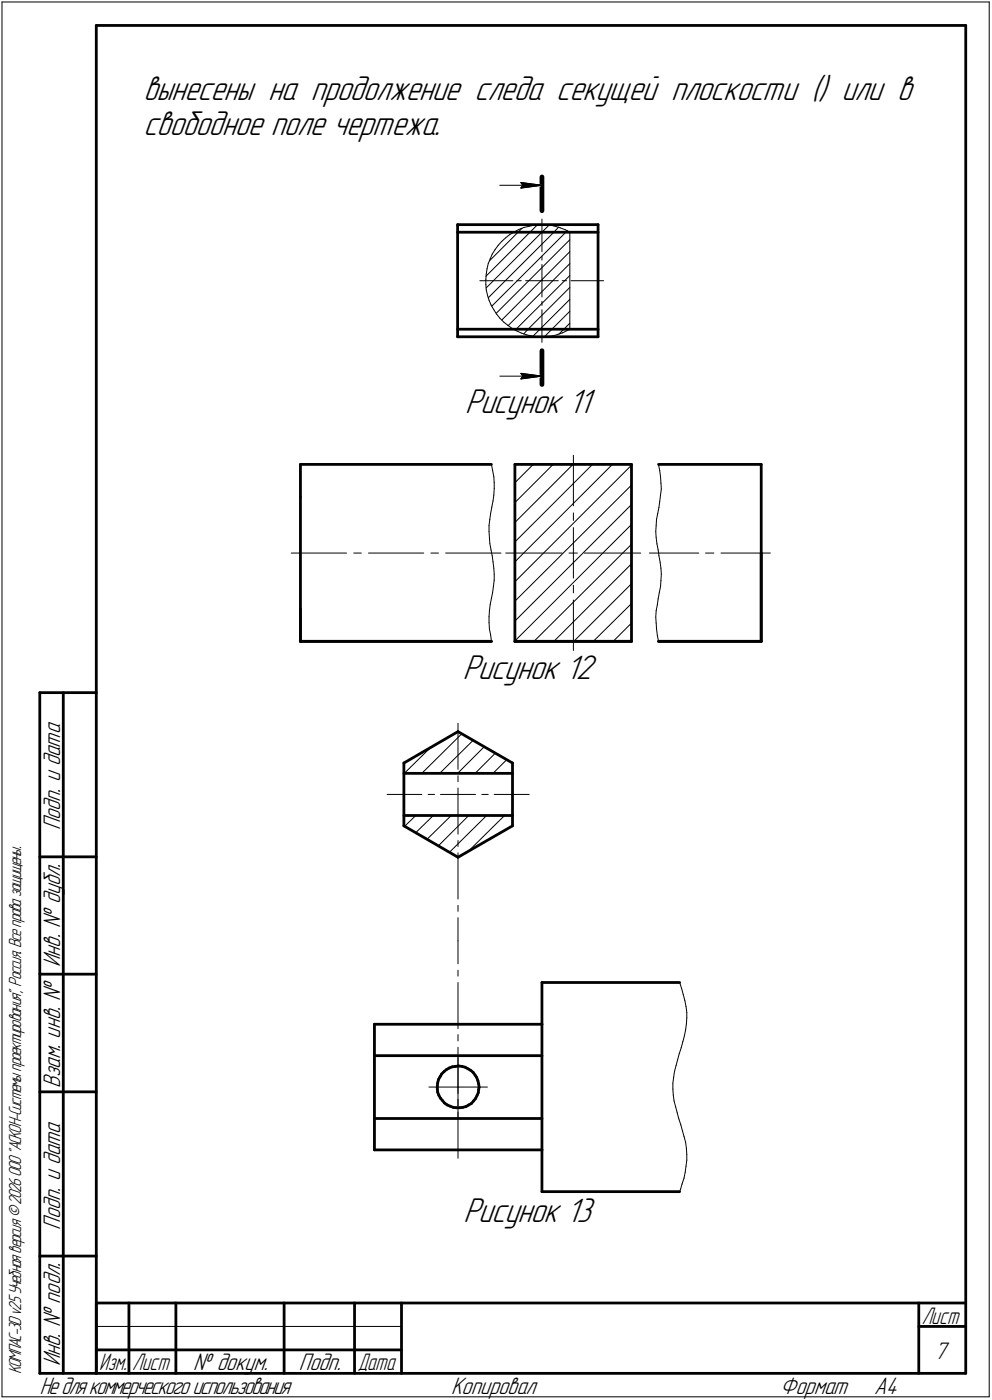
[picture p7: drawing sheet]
<svg xmlns="http://www.w3.org/2000/svg" width="211mm" height="298mm" viewBox="0 0 211 298" stroke-linecap="round" stroke-linejoin="round" font-family="sans-serif">
<g fill="#fff" stroke="#fff" stroke-width=".21">
<path d="M0 0h211.1v298.1h-211.1z"/>
<path d="M110.5 38.5l3.7 .5 1.1 .5-1.1 .4-3.7 .5z"/>
<path d="M110.5 79.2l3.7 .5 1.1 .4-1.1 .4-3.7 .5z"/>
</g>
<g fill="none" stroke="#000" stroke-width=".21">
<path d="M.4 .4h210.1zM.4 .4v297zM210.5 .4v297zM106.3 39.5h9zM110.8 38.9l.5 .6zM110.8 38.9l4.5 .6zM111.3 39.5l-.5 .5zM102.1 59.8h7zM103.4 59.5v1.1zM103.4 58.8l9.4-9.4zM103.5 58.3l-.1 1.2zM103.6 57.2l-.1 1.1z"/>
<path d="M103.9 56.1l-.3 1.1zM104.1 55.5l6.1-6.1zM104.3 55.1l-.4 1zM104.7 54.1l-.4 1zM105.3 53.2l-.6 .9zM106 52.2l-.7 1zM106.8 51.4l.8-.8zM106.8 51.4l-.8 .8zM107.6 50.6l.9-.6zM108.5 50l1-.6zM109.5 49.4l.9-.5zM110 59.8h.9z"/>
<path d="M110.2 49.4l.9-.8zM110.4 48.9l1.1-.5zM110.8 40l4.5-.5zM111.5 48.4l1.1-.2zM111.8 59.8h3.5zM112.6 48.2l1.1-.3zM112.8 49.4l1.6-1.6zM113.7 47.9l1.1-.1zM114.8 47.8h1.1zM115.3 59.8v3.4zM115.3 46.7v6.9zM115.3 54.5v.9z"/>
<path d="M115.3 56.3v3.5zM115.3 59.8h3.5zM115.3 49.4l1.5-1.5zM115.9 47.8l1.1 .1zM117 47.9l1.1 .3zM118.1 48.2l1.1 .3zM118.9 48.3l-1 1.1zM119.2 48.5l1.1 .4zM119.6 59.8h1zM120.3 48.9l.9 .5zM120.4 49.4l.3-.3zM121.2 49.4v20.7z"/>
<path d="M121.2 56.1l-13.1 13.2zM121.2 53.6l-14.4 14.6zM121.5 59.8h6.9zM103.4 60.6l.1 1.1zM103.5 61.7l.2 1.1zM103.5 61.3l11.8-11.9zM103.7 62.8l.4 1.1zM103.9 63.4l14-14zM104.1 63.9l.4 1zM104.5 64.9l.6 1.1zM104.6 65.2l15.8-15.8zM105.1 66l.6 .9z"/>
<path d="M105.6 66.7l15.6-15.6zM105.7 66.9l.6 .8zM106.3 67.7l.9 .9zM107.2 68.6l.8 .7zM108 69.3l1 .6zM109 69.9l.9 .5zM109.6 70.3l.2-.2zM109.8 70.1l11.4-11.4zM109.9 70.4l1.1 .6zM110.8 79.5l.5 .6zM110.8 79.5l4.5 .6zM111 71l1 .3z"/>
<path d="M112 71.3l1.1 .2zM112.4 70.1l8.8-8.9zM112.4 70.1l-1 1zM113.1 71.5l1.1 .2zM113.5 71.5l1.4-1.4zM114.2 71.7h1.1zM114.9 70.1l6.3-6.3zM115.3 71.7l1.2-.1zM115.3 66v6.9zM115.3 64.2v.8zM115.8 71.7l1.6-1.6zM116.5 71.6l1.1-.1z"/>
<path d="M117.4 70.1l3.8-3.8zM117.6 71.5l1.1-.3zM118.7 71.2l1-.3zM119 71.1l1-1zM119.7 70.9l1-.5zM120 70.1l1.2-1.3zM120.7 70.4l.5-.3zM104.6 98.9l.2 1.3zM106.3 80.1h9zM110.8 80.7l4.5-.6zM111.3 80.1l-.5 .6zM122 96.9v10.8z"/>
<path d="M140.1 99l.3 1.2zM140.1 99h.1M62 117.8h11.7zM75.3 117.8h1.6zM78.4 117.8h11.8zM91.7 117.8h1.6zM94.8 117.8h11.8zM104.1 111.8v1.4zM104.1 113.2v1.3zM104.1 114.5l.1 1.2zM104.2 110.6l-.1 1.2zM104.2 115.7l.3 1.4z"/>
<path d="M104.4 109.3l-.2 1.3zM104.5 117.1l.2 1.3zM104.6 107.9l-.2 1.4zM104.7 118.4l.2 1.2zM104.8 100.2l.3 1.3zM104.9 106.7l-.3 1.2zM104.9 119.6l.2 1.4zM105.1 101.5l.1 1.3zM105.1 105.4l-.2 1.3zM105.2 102.8v1.3zM105.2 104.1l-.1 1.3zM107.6 117.8h12z"/>
<path d="M109.6 119.6l20.7-20.7zM109.6 115.4l16.5-16.5zM109.6 111.3l12.3-12.4zM109.6 107l8.1-8.1zM109.6 102.8l3.9-3.9zM121.1 117.8h1.8zM122 112.4v10.7zM122 109.2v1.6zM124.3 117.8h12zM134.4 107.4l-24.8 24.8zM138.2 117.8h10.5zM139.5 113.2l.1 1.3z"/>
<path d="M139.6 114.5l.2 1.3zM139.6 111.9l-.1 1.3zM139.7 110.6l-.1 1.3zM139.8 115.8l.2 1.3zM140 109.3l-.3 1.3zM140 117.1l.2 1.3zM140.2 118.4l.3 1.3zM140.2 108l-.2 1.3zM140.4 106.8l-.2 1.2zM140.4 100.2l.1 1.3zM140.5 119.7l.1 1.3zM140.5 105.4l-.1 1.4z"/>
<path d="M140.5 101.5l.1 1.4zM140.6 102.9l.1 1.2zM140.7 104.1l-.2 1.3zM150.1 117.8h1.8zM153.4 117.8h10.5zM104.1 131.3v1.3zM104.1 132.6v1.3zM104.1 130v1.3zM104.1 133.9l.3 1.3zM104.3 128.7l-.2 1.3zM104.4 135.2l.2 1.3zM104.6 127.4l-.3 1.3z"/>
<path d="M104.6 136.5h.1M104.8 126.2l-.2 1.2zM105 124.9l-.2 1.3zM105.1 121l.1 1.3zM105.2 122.3v1.2zM105.2 123.5l-.2 1.4zM109.6 136.5l24.8-24.8zM109.6 128l24.8-24.7zM109.6 123.9l24.8-24.8zM113.6 136.6l20.8-20.7zM117.9 136.6l16.5-16.5zM122 127.8v10.7z"/>
<path d="M122 124.6v1.6zM122.1 136.6l12.3-12.3zM126.2 136.6l8.2-8.1zM130.5 136.6l3.9-3.9zM139.5 131.4l.1 1.3zM139.6 132.7l.1 1.2zM139.6 130l-.1 1.4zM139.7 133.9l.2 1.4zM139.9 135.3l.2 1.3zM139.9 128.8l-.3 1.2zM140 127.5l-.1 1.3zM140.3 126.2l-.3 1.3z"/>
<path d="M140.5 124.9l-.2 1.3zM140.6 123.6l-.1 1.3zM140.6 121l.1 1.3zM140.7 122.3l-.1 1.3zM97.5 154v9.8zM82.4 169.2h7.3zM86 164.7l5.4-5.4zM86.1 175.9l2.4-2.2zM88.5 177.3l3.7-3.6zM89.7 164.7l8.5-8.4zM90.8 178.7l5.2-5zM91.1 169.2h1.4z"/>
<path d="M93.6 164.7l7.1-7.1zM93.7 169.2h3.8zM97.4 164.7l5.6-5.7zM97.5 165.2v1.3zM97.5 167.8v9.8zM97.5 179v1.3zM97.5 169.2h3.7zM101.1 164.7l4.3-4.3zM102.5 169.2h1.4zM104.9 164.7l2.9-2.9zM105.2 169.2h7.4zM108.6 176.1l.5-.4z"/>
<path d="M108.6 164.7l.5-.4zM93.3 180.1l6.4-6.4zM95.7 181.4l7.8-7.7zM97.5 181.6v9.8zM97.5 192.8v1.3zM97.5 195.4v4.9zM99.7 181.2l7.7-7.5zM97.5 209.2v9.8zM97.5 206.6v1.3zM97.5 200.3v4.9zM144.6 209.2l.4 1.3zM145 210.5l.4 1.3z"/>
<path d="M145.4 211.8l.3 1.2zM145.7 213l.3 1.3zM145.9 219.3l-.3 1.3zM146 214.3l.1 1.3zM146 218l-.1 1.3zM146.1 215.6v1.1zM146.1 216.7l-.1 1.3zM91.3 231.5h6.2zM97.5 231.5v6.2zM97.5 225.2v6.3zM97.5 231.5h6.2zM97.5 236.8v9.8z"/>
<path d="M97.5 234.1v1.4zM97.5 223v9.8zM97.5 220.3v1.4zM143.2 230.6v1.3zM143.2 231.9l.1 1.3zM143.3 233.2l.1 1.2zM143.3 229.4l-.1 1.2zM143.4 234.4l.4 1.3zM143.5 228.2l-.2 1.2zM143.8 235.7l.3 1.3zM143.8 226.9l-.3 1.3zM144.1 237l.3 1.3z"/>
<path d="M144.2 225.6l-.4 1.3zM144.4 238.3l.5 1.2zM144.5 224.4l-.3 1.2zM144.9 239.5l.3 1.3zM144.9 223.1l-.4 1.3zM145.3 221.8l-.4 1.3zM145.6 220.6l-.3 1.2zM144.8 253.3l-.2 .4zM145.1 252.1l-.3 1.2zM145.2 240.8l.3 1.2zM145.5 242l.4 1.2zM145.5 250.9l-.4 1.2z"/>
<path d="M145.8 249.6l-.3 1.3zM145.9 243.2l.1 1.3zM146 248.3l-.2 1.3zM146 244.5l.1 1.3zM146.1 245.8v1.3zM146.1 247.1l-.1 1.2zM.4 297.4h210.1zM20.5 282.4h64.9z"/>
</g>
<g fill="none" stroke="#000" stroke-width=".59">
<path d="M20.5 5.4h185zM20.5 5.4v287zM205.5 5.4v287zM97.4 47.8v23.9zM97.4 47.8h29.9zM97.4 49.4h29.9zM127.3 47.8v23.9zM97.4 71.7h29.9zM97.4 70.1h29.9zM63.9 98.9v6.9zM63.9 98.9h40.7zM109.6 98.9h24.8z"/>
<path d="M109.6 98.9v37.7zM134.4 98.9v37.7zM140.1 98.9h21.9zM162 98.9v18.9zM63.9 105.8v30.8zM162 117.8v18.8zM63.9 129.6v7zM63.9 136.6h40.7zM109.6 136.6h24.8zM140.1 136.6h21.9zM8.5 147.5v144.9zM8.5 147.5h12z"/>
<path d="M13.5 147.5v144.9zM97.5 155.8l11.6 6.7zM85.9 162.5l11.6-6.7zM85.9 162.5v13.4zM85.9 175.9l11.6 6.6zM85.9 164.7h23.2zM85.9 173.7h23.2zM109.1 162.5v13.4zM8.5 182.5h12zM97.5 182.5l11.6-6.6zM8.5 207.4h12zM79.7 218.1v26.8z"/>
<path d="M79.7 218.1h35.6zM115.3 218.1v26.8zM115.3 209.2v8.9zM115.3 209.2h29.3zM8.5 232.5h12zM79.7 224.8h35.6zM79.7 238.2h35.6zM93 231.2v.7zM93 231.9l.1 .7zM93.1 230.5l-.1 .7zM93.1 232.6l.3 .7zM93.3 229.9l-.2 .6z"/>
<path d="M93.4 233.3l.3 .5zM93.6 229.3l-.3 .6zM93.7 233.8l.4 .6zM94 228.7l-.4 .6zM94.1 234.4l.5 .5zM94.5 228.2l.5-.4zM94.5 228.2l-.5 .5zM94.6 234.9l.6 .4zM95 227.8l.6-.4zM95.2 235.3l.6 .2zM95.6 227.4l.7-.2zM95.8 235.5l.6 .3z"/>
<path d="M96.3 227.2l.6-.1zM96.4 235.8l.7 .1zM96.9 227.1l.7-.1zM97.1 235.9h.7zM97.6 227l.7 .1zM97.8 235.9l.7-.1zM98.3 227.1l.7 .1zM98.5 235.8l.6-.2zM99 227.2l.6 .4zM99.1 235.6l.6-.3zM99.6 227.6l.6 .3zM99.7 235.3l.6-.4z"/>
<path d="M100.2 227.9l.5 .4zM100.7 228.3l.4 .6zM100.8 234.4l-.5 .5zM101.1 228.9l.3 .5zM101.2 233.9l-.4 .5zM101.4 229.4l.3 .7zM101.5 233.3l-.3 .6zM101.7 230.1l.2 .7zM101.8 232.7l-.3 .6zM101.9 230.8v.7zM101.9 232l-.1 .7zM101.9 231.5v.5z"/>
<path d="M79.7 244.9h35.6zM115.3 253.7h29.3zM115.3 244.9v8.8zM8.5 267.5h12zM20.5 277.5h185zM20.5 277.5v14.9zM27.4 277.5v14.9zM37.4 277.5v14.9zM60.5 277.5v14.9zM75.4 277.5v14.9zM85.4 277.5v14.9zM195.5 277.5v14.9z"/>
<path d="M8.5 292.4h12zM20.5 292.4h185zM20.5 287.4h6.9zM27.4 287.4h10zM37.4 287.4h23.1zM60.5 287.4h14.9zM75.4 287.4h10zM195.5 282.4h10z"/>
</g>
<path d="M115.3 37.7v7.2zM115.3 74.7v7.2z" fill="none" stroke="#000" stroke-width="1"/>
<path d="M111.3 39.5h4l-4.5 .5zM110.8 38.9l4.5 .6h-4zM111.3 80.1h4l-4.5 .6zM110.8 79.5l4.5 .6h-4z" fill="#000" stroke="#000" stroke-width=".21"/>
<g font-size="7.8">
<text x="30.5" y="21.3">вынесены на продолжение следа секущей плоскости () или в</text>
<text x="30.5" y="28.7">свободное поле чертежа.</text>
<text x="99" y="87.8">Рисунок 11</text>
<text x="98.5" y="144.6">Рисунок 12</text>
<text x="98.6" y="260.2">Рисунок 13</text>
</g>
<g font-size="5.4">
<text x="12.8" y="176.8" transform="rotate(-90 12.8 176.8)">Подп. и дата</text>
<text x="12.8" y="205.9" transform="rotate(-90 12.8 205.9)">Инв. № дубл.</text>
<text x="12.8" y="231.7" transform="rotate(-90 12.8 231.7)">Взам. инв. №</text>
<text x="12.8" y="261.8" transform="rotate(-90 12.8 261.8)">Подп. и дата</text>
<text x="12.8" y="290.9" transform="rotate(-90 12.8 290.9)">Инв. № подл.</text>
<text x="41.1" y="291.8">№ докум.</text>
<text x="63.6" y="291.8">Подп.</text>
<text x="198.8" y="289.3">7</text>
<text x="8.5" y="296.7">Недлякоммерческогоиспользования</text>
<text x="96" y="296.8">Копировал</text>
<text x="166" y="296.8">Формат</text>
<text x="186" y="296.8">A4</text>
</g>
<g font-size="5.3">
<text x="196.1" y="281.8">Лист</text>
<text x="21.1" y="291.8">Изм.</text>
<text x="28.1" y="291.8">Лист</text>
<text x="76.1" y="291.8">Дата</text>
</g>
<text font-size="3.9" x="4.5" y="292.5" transform="rotate(-90 4.5 292.5)">КОМПАС-3Dv25Учебнаяверсия©2026ООО&quot;АСКОН-Системыпроектирования&quot;, Россия. Всеправазащищены.</text>
</svg>
